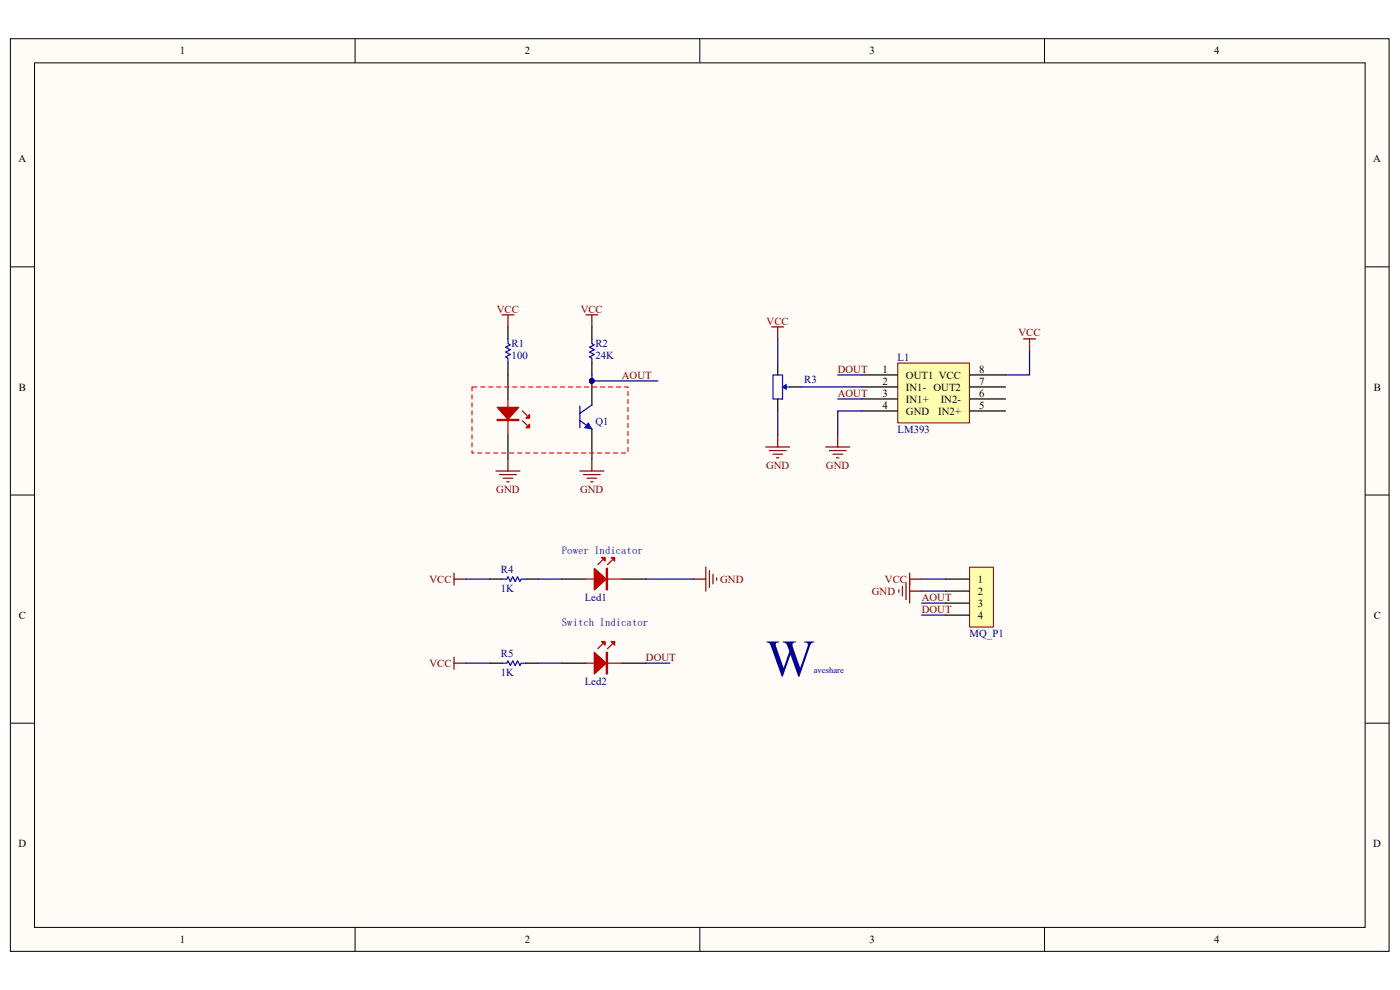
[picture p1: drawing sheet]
<svg xmlns="http://www.w3.org/2000/svg" width="297mm" height="210mm" viewBox="0 0 297 210" stroke-linecap="round" stroke-linejoin="round" font-family="sans-serif">
<path d="M2.2 8.3h292.5v193.5h-292.5z" fill="#fffcf8"/>
<path d="M2.2 8.2h292.5v193.6h-292.5z" fill="none" stroke="#000" stroke-width=".21"/>
<path d="M7.4 13.4h282.2v183.3h-282.2z" fill="#fffcf8"/>
<g fill="none" stroke="#000" stroke-width=".21">
<path d="M7.3 13.3h282.3v183.4h-282.3zM75.3 8.2v5.1M148.5 8.2v5.1M221.6 8.2v5.1M2.2 56.6h5.1M289.6 56.6h5.1M2.2 105h5.1M289.6 105h5.1M2.2 153.4h5.1M289.6 153.4h5.1M75.3 196.7v5.1M148.5 196.7v5.1"/>
<path d="M221.6 196.7v5.1"/>
</g>
<path d="M190.5 77h15.2v12.7h-15.2z" fill="#ffffb0"/>
<path d="M190.5 77h15.2v12.7h-15.2z" fill="none" stroke="#800000" stroke-width=".21"/>
<g fill="none" stroke="#000" stroke-width=".25">
<path d="M107.8 69.3v2.6M107.8 77v2.5M182.8 79.5h7.6M205.7 79.5h7.6M182.8 82.1h7.6M182.8 84.6h7.6M182.8 87.2h7.6M205.7 82.1h7.6M205.7 84.6h7.6M205.7 87.2h7.6M103.9 140.7h2.6M111.6 140.7h2.5"/>
<path d="M119.2 140.7h5.1M131.9 140.7h5.1"/>
</g>
<path d="M107.8 71.9v1l.5 .3-1 .5 1 .5-1 .5 1 .5-1 .5 .5 .3v1M106.5 140.7h1l.3-.5 .5 1 .5-1 .5 1 .5-1 .5 1 .3-.5h1" fill="none" stroke="#00f" stroke-width=".25"/>
<g fill="none" stroke="#800000" stroke-width=".25">
<path d="M106.5 66.8h2.5M107.8 66.8v2.5M217.1 71.9h2.6M218.4 71.9v2.5M105.2 99.9h5.1M107.8 97.4v2.5M175.2 94.8h5.1M175.9 95.6h3.6M176.7 96.3h2M177.5 97.1h.5M177.7 92.3v2.5M106 100.7h3.5"/>
<path d="M106.7 101.4h2.1M107.5 102.2h.5M96.3 139.4v2.5M96.3 140.7h2.6"/>
</g>
<path d="M177.7 79.5h5.1M218.4 74.4v5.1h-5.1M177.7 84.6h5.1M182.8 87.2h-5.1v5.1" fill="none" stroke="#000080" stroke-width=".25"/>
<path d="M127.9 136.6l-1.1 1M129.9 136.6l-1 1M124.3 140.7h7.6" fill="none" stroke="#bf0000" stroke-width=".25"/>
<path d="M126.1 138.4l2.5 2.3-2.5 2.3z" fill="#bf0000"/>
<path d="M126.1 138.4l2.5 2.3-2.5 2.3zM128.6 138.4h.3v4.6h-.3zM128.7 138.4v4.6" fill="none" stroke="#bf0000" stroke-width=".25"/>
<path d="M129.6 136.1h.8v.7z" fill="#bf0000"/>
<path d="M129.6 136.1h.8v.7z" fill="none" stroke="#bf0000" stroke-width=".25"/>
<path d="M127.6 136.1h.8v.7z" fill="#bf0000"/>
<path d="M127.9 118.8l-1.1 1M129.9 118.8l-1 1M124.3 122.8h7.6M127.6 136.1h.8v.7z" fill="none" stroke="#bf0000" stroke-width=".25"/>
<path d="M114.1 140.7h5.1" fill="none" stroke="#000080" stroke-width=".25"/>
<path d="M96.3 121.6v2.5M96.3 122.8h2.6" fill="none" stroke="#800000" stroke-width=".25"/>
<path d="M103.9 122.8h2.6M111.6 122.8h2.5M119.2 122.8h5.1M131.9 122.8h5.1" fill="none" stroke="#000" stroke-width=".25"/>
<path d="M106.5 122.8h1l.3-.5 .5 1 .5-1 .5 1 .5-1 .5 1 .3-.5h1" fill="none" stroke="#00f" stroke-width=".25"/>
<path d="M126.1 120.5l2.5 2.3-2.5 2.3z" fill="#bf0000"/>
<path d="M126.1 120.5l2.5 2.3-2.5 2.3zM128.6 120.5h.3v4.6h-.3zM128.7 120.5v4.6" fill="none" stroke="#bf0000" stroke-width=".25"/>
<path d="M129.6 118.3h.8v.7z" fill="#bf0000"/>
<path d="M129.6 118.3h.8v.7z" fill="none" stroke="#bf0000" stroke-width=".25"/>
<path d="M127.6 118.3h.8v.7z" fill="#bf0000"/>
<path d="M127.6 118.3h.8v.7z" fill="none" stroke="#bf0000" stroke-width=".25"/>
<path d="M114.1 122.8h5.1" fill="none" stroke="#000080" stroke-width=".25"/>
<path d="M147.2 122.8h2.5M149.7 120.3v5.1M150.5 121.1v3.5M151.3 121.8v2.1M152 122.6v.5" fill="none" stroke="#800000" stroke-width=".25"/>
<path d="M205.7 120.4h5v12.6h-5z" fill="#ffffb0"/>
<path d="M205.7 120.3h5v12.7h-5z" fill="none" stroke="#800000" stroke-width=".21"/>
<path d="M165 77v2.5M165 84.6v2.6M167.5 82.1h2.6M200.6 122.8h5.1M200.6 125.4h5.1M200.6 127.9h5.1M200.6 130.5h5.1" fill="none" stroke="#000" stroke-width=".25"/>
<path d="M190.7 125.1v.5M191.4 124.4v2M192.2 123.6v3.6M193 121.6v6.3M193 122.8h2.5M193 125.4h2.5" fill="none" stroke="#800000" stroke-width=".25"/>
<path d="M195.5 122.8h5.1M195.5 125.4h5.1M195.5 127.9h5.1M195.5 130.5h5.1M98.9 140.7h5M137 140.7h5.1" fill="none" stroke="#000080" stroke-width=".25"/>
<path d="M166.3 82.1h1.2" fill="none" stroke="#00f" stroke-width=".25"/>
<path d="M166 82.1l.8-.5v1z" fill="#00f"/>
<path d="M166 82.1l.8-.5v1z" fill="none" stroke="#00f" stroke-width=".21"/>
<path d="M125.6 71.9v1l.5 .3-1 .5 1 .5-1 .5 1 .5-1 .5 .5 .3v1M164 79.5h2v5.1h-2z" fill="none" stroke="#00f" stroke-width=".25"/>
<g fill="none" stroke="#800000" stroke-width=".25">
<path d="M124.3 66.8h2.5M125.6 66.8v2.5M163.7 69.3h2.6M165 69.3v2.6M123 99.9h5.1M125.6 97.4v2.5M162.4 94.8h5.1M163.2 95.6h3.6M164 96.3h2M164.7 97.1h.5M165 92.3v2.5M123.8 100.7h3.5"/>
<path d="M124.5 101.4h2.1M125.3 102.2h.5"/>
</g>
<path d="M165 71.9v5.1M165 87.2v5.1M170.1 82.1h12.7M98.9 122.8h5M137 122.8h10.2" fill="none" stroke="#000080" stroke-width=".25"/>
<path d="M107.8 79.5v5.1M125.6 69.3v2.6M125.6 77v2.5M107.8 92.3v5.1" fill="none" stroke="#000" stroke-width=".25"/>
<path d="M107.8 84.6v7.7M110.8 89.2l1 1M110.8 87.2l1 1" fill="none" stroke="#bf0000" stroke-width=".25"/>
<path d="M105.5 86.4h4.6l-2.3 2.6z" fill="#bf0000"/>
<path d="M105.5 86.4h4.6l-2.3 2.6zM105.5 89h4.6v.2h-4.6zM105.5 89.1h4.6" fill="none" stroke="#bf0000" stroke-width=".25"/>
<path d="M112.3 90v.7h-.7z" fill="#bf0000"/>
<path d="M112.3 90v.7h-.7z" fill="none" stroke="#bf0000" stroke-width=".25"/>
<path d="M112.3 87.9v.8h-.7z" fill="#bf0000"/>
<path d="M112.3 87.9v.8h-.7z" fill="none" stroke="#bf0000" stroke-width=".25"/>
<path d="M125.6 80.8v5.1M125.6 91v5.1" fill="none" stroke="#000" stroke-width=".25"/>
<circle cx="125.5" cy="80.8" r=".49" fill="#000080" stroke="#000080" stroke-width=".21"/>
<path d="M123 86.2v4.5M123 89.2l1.8 1.3M125.6 85.9l-2.6 1.8" fill="none" stroke="#00f" stroke-width=".25"/>
<path d="M124.8 89.7l.8 1.3-1.6-.3z" fill="#00f"/>
<path d="M124.8 89.7l.8 1.3-1.6-.3z" fill="none" stroke="#00f" stroke-width=".21"/>
<circle cx="125.5" cy="80.8" r=".49" fill="#000080" stroke="#000080" stroke-width=".21"/>
<path d="M125.6 79.5v1.3h14M125.6 96.1v1.3" fill="none" stroke="#000080" stroke-width=".25"/>
<path d="M100.1 82.1v14h33.1v-14h-33.1" fill="none" stroke="#f00" stroke-width=".25" stroke-dasharray=".8 .8"/>
<text font-size="11" fill="#000080" x="162.4" y="143.4">W</text>
<g font-size="2.3">
<text x="38.2" y="11.5">1</text>
<text x="111.3" y="11.5">2</text>
<text x="184.4" y="11.5">3</text>
<text x="257.6" y="11.5">4</text>
<text x="3.9" y="34.5">A</text>
<text x="291.3" y="34.5">A</text>
<text x="4" y="82.8">B</text>
<text x="187.2" y="79">1</text>
<text x="187.2" y="81.6">2</text>
<text x="192.2" y="80.3">OUT1 VCC</text>
<text x="192.2" y="82.8">IN1- OUT2</text>
<text x="207.7" y="81.6">7</text>
<text x="207.7" y="79">8</text>
<text x="291.4" y="82.8">B</text>
<text x="187.2" y="84.1">3</text>
<text x="187.2" y="86.7">4</text>
<text x="192.2" y="85.4">IN1+</text>
<text x="192.2" y="88">GND</text>
<text x="199" y="88">IN2+</text>
<text x="199.6" y="85.4">IN2-</text>
<text x="207.7" y="86.7">5</text>
<text x="207.7" y="84.1">6</text>
<text x="207.5" y="123.6">1</text>
<text x="4" y="131.3">C</text>
<text x="207.5" y="126.2">2</text>
<text x="207.5" y="128.7">3</text>
<text x="207.5" y="131.3">4</text>
<text x="291.4" y="131.3">C</text>
<text x="3.9" y="179.7">D</text>
<text x="291.3" y="179.7">D</text>
<text x="38.2" y="200">1</text>
<text x="111.3" y="200">2</text>
<text x="184.4" y="200">3</text>
<text x="257.6" y="200">4</text>
</g>
<g font-size="2.3" fill="#800000">
<text x="105.4" y="66.3">VCC</text>
<text x="123.2" y="66.3">VCC</text>
<text x="162.6" y="68.8">VCC</text>
<text x="216.1" y="71.4">VCC</text>
<text x="131.9" y="80.3">AOUT</text>
<text x="177.7" y="79">DOUT</text>
<text x="177.7" y="84.1">AOUT</text>
<text x="162.5" y="99.4">GND</text>
<text x="175.2" y="99.4">GND</text>
<text x="105.3" y="104.5">GND</text>
<text x="123.1" y="104.5">GND</text>
<text x="91.1" y="123.6">VCC</text>
<text x="152.8" y="123.6">GND</text>
<text x="187.7" y="123.6">VCC</text>
<text x="185" y="126.2">GND</text>
<text x="195.5" y="130">DOUT</text>
<text x="195.5" y="127.4">AOUT</text>
<text x="91.1" y="141.4">VCC</text>
<text x="137" y="140.2">DOUT</text>
</g>
<g font-size="2.3" fill="#000080">
<text x="108.5" y="76.2">100</text>
<text x="108.5" y="73.7">R1</text>
<text x="126.3" y="76.2">24K</text>
<text x="126.3" y="73.7">R2</text>
<text x="190.4" y="76.5">L1</text>
<text x="170.6" y="81.3">R3</text>
<text x="126.3" y="90.3">Q1</text>
<text x="190.4" y="91.8">LM393</text>
<text x="119.2" y="117.4">Power Indicator</text>
<text x="106.3" y="125.6">1K</text>
<text x="106.3" y="121.6">R4</text>
<text x="124" y="127.4">Led1</text>
<text x="119.2" y="132.7">Switch Indicator</text>
<text x="205.7" y="135.1">MQ_P1</text>
<text x="106.3" y="143.5">1K</text>
<text x="106.3" y="139.4">R5</text>
<text x="124" y="145.2">Led2</text>
</g>
<text font-size="1.8" fill="#000080" x="172.6" y="142.8">aveshare</text>
</svg>
